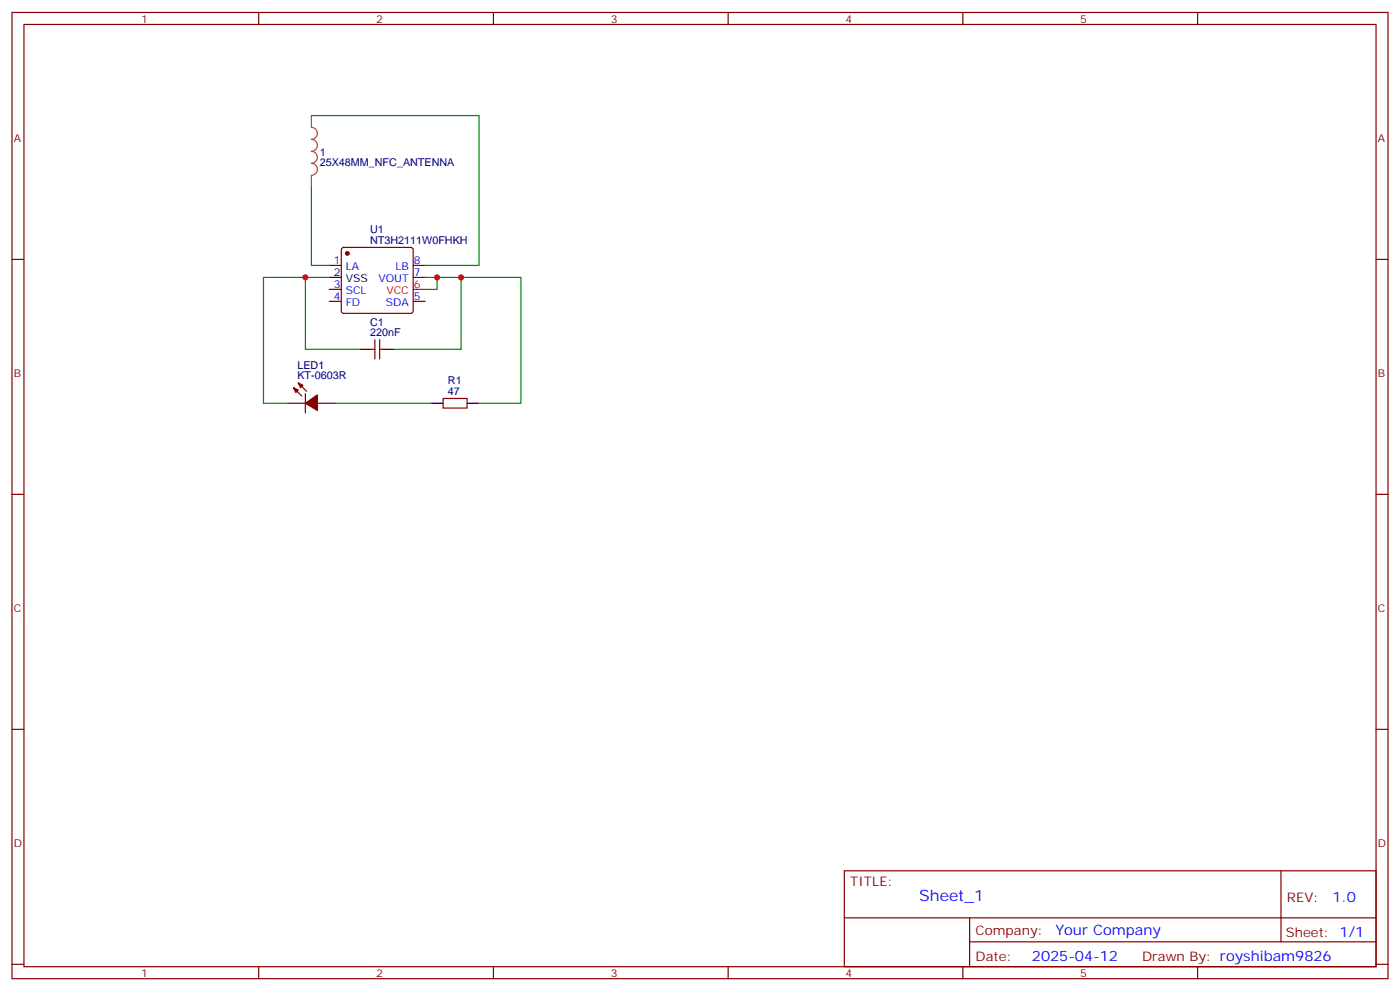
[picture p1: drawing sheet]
<svg xmlns="http://www.w3.org/2000/svg" width="412mm" height="292mm" viewBox="0 0 412 292" stroke-linecap="round" stroke-linejoin="round" font-family="sans-serif">
<g fill="none" stroke="#870000" stroke-width=".35">
<path d="M3.5 3.7h405.4v284.3h-405.4zM7.1 7.2h398.2v277.3h-398.2zM76.2 3.7v3.5M145.3 3.7v3.5M214.5 3.7v3.5M283.6 3.7v3.5M352.8 3.7v3.5M3.5 76.3h3.6M97 78.1h3.5M100.8 73l.4-.2h19.8l.5 .2 .2 .5v18l-.2 .5-.5 .2h-19.8l-.5-.2-.2-.5v-18zM121.7 78.1h3.5M405.3 76.3h3.6"/>
<path d="M97 88.7h3.5M97 85.2h3.5M110.4 100v5.6M111.8 100v5.6M121.7 81.6h3.5M121.7 88.7h3.5M84.7 118.7h5.3M86.4 114.1l2.5 2.5M87.8 112.7l2.5 2.4M90 115.9v5.6M93.5 118.7h5.3M109.4 102.8h1"/>
<path d="M111.8 102.8h1.1M130.5 117.3h7.1v2.8h-7.1zM3.5 145.5h3.6M405.3 145.5h3.6M3.5 214.6h3.6M405.3 214.6h3.6M248.7 256.3h156.6v28.2h-156.6zM377.3 256.3v20.9M248.7 270.1h156.5M285.6 277.2h119.6M285.6 270.1v14.1M3.5 283.8h3.6"/>
<path d="M76.2 284.5v3.5M145.3 284.5v3.5M214.5 284.5v3.5M283.6 284.5v3.5M352.8 284.5v3.5M405.3 283.8h3.6"/>
</g>
<path d="M121.7 85.2h3.5" fill="none" stroke="#f00" stroke-width=".35"/>
<path d="M97 81.6h3.5M105.8 102.8h3.6M112.9 102.8h3.5M127 118.7h3.5M137.6 118.7h3.5" fill="none" stroke="#000" stroke-width=".35"/>
<g fill="#870000" stroke="#870000" stroke-width=".35">
<path d="M86.4 114.1l1.4 .7-.7 .7z"/>
<path d="M87.8 112.7l1.5 .7-.8 .7z"/>
<path d="M90 118.7l3.5-2.5v4.6z"/>
<circle cx="102.3" cy="74.6" r=".53"/>
</g>
<path d="M91.7 34v3.5a1.76 1.76 0 0 1 1.8 1.7 1.76 1.76 0 0 1-1.8 1.8 1.76 1.76 0 0 1 1.8 1.8 1.76 1.76 0 0 1-1.8 1.7 1.76 1.76 0 0 1 1.8 1.8 1.76 1.76 0 0 1-1.8 1.8 1.76 1.76 0 0 1 1.8 1.7 1.76 1.76 0 0 1-1.8 1.8M91.7 51.7v3.5" fill="none" stroke="#a64a4a" stroke-width=".35"/>
<path d="M91.7 34h49.4v44.1h-15.9M91.7 55.2v22.9h5.3M90 81.6v21.2h15.8M97 81.6h-19.4v37.1h7.1M125.2 81.6h28.3v37.1h-12.4M128.8 81.6v3.6h-3.6M135.8 81.6v21.2h-19.4M98.8 118.7h28.2" fill="none" stroke="#008700" stroke-width=".35"/>
<g fill="#c00">
<circle cx="135.8" cy="81.6" r=".88"/>
<circle cx="90" cy="81.6" r=".88"/>
<circle cx="128.8" cy="81.6" r=".88"/>
</g>
<text font-size="4.6" fill="#00f" x="270.8" y="265.3">Sheet_1</text>
<g font-size="4.2" fill="#00f">
<text x="392.5" y="265.5">1.0</text>
<text x="310.9" y="275.1">Your Company</text>
<text x="304" y="282.9">2025-04-12</text>
</g>
<g font-size="3.9" fill="#800">
<text x="250.5" y="260.8">TITLE:</text>
<text x="379.1" y="265.5">REV:</text>
<text x="287.4" y="275">Company:</text>
<text x="378.7" y="275.7">Sheet: 1/1</text>
<text x="287.4" y="282.7">Date:</text>
<text x="336.4" y="282.8">Drawn By: royshibam9826</text>
</g>
<g font-size="3.2" fill="#800">
<text x="41.6" y="6.7">1</text>
<text x="110.8" y="6.7">2</text>
<text x="179.9" y="6.7">3</text>
<text x="249.1" y="6.7">4</text>
<text x="318.2" y="6.7">5</text>
<text x="4.1" y="41.8">A</text>
<text x="405.9" y="41.8">A</text>
<text x="4.1" y="110.9">B</text>
<text x="405.9" y="110.9">B</text>
<text x="4.1" y="180.1">C</text>
<text x="405.9" y="180.1">C</text>
<text x="4.1" y="249.2">D</text>
<text x="405.9" y="249.2">D</text>
<text x="41.6" y="287.5">1</text>
<text x="110.8" y="287.5">2</text>
<text x="179.9" y="287.5">3</text>
<text x="249.1" y="287.5">4</text>
<text x="318.2" y="287.5">5</text>
</g>
<g font-size="3.2" fill="#000080">
<text x="94.2" y="45.8">1</text>
<text x="94.2" y="48.9">25X48MM_NFC_ANTENNA</text>
<text x="109" y="71.8">NT3H2111W0FHKH</text>
<text x="109" y="68.6">U1</text>
<text x="109" y="95.8">C1</text>
<text x="109" y="98.9">220nF</text>
<text x="87.6" y="111.6">KT-0603R</text>
<text x="87.6" y="108.5">LED1</text>
<text x="132" y="113.1">R1</text>
<text x="132" y="116.2">47</text>
</g>
<g font-size="3.2" fill="#00f">
<text x="98.4" y="77.8">1</text>
<text x="121.9" y="77.8">8</text>
<text x="101.8" y="79.5">LA</text>
<text x="111.5" y="83">VOUT</text>
<text x="116.5" y="79.5">LB</text>
<text x="121.9" y="81.3">7</text>
<text x="98.4" y="88.3">4</text>
<text x="98.4" y="84.8">3</text>
<text x="101.8" y="86.6">SCL</text>
<text x="121.9" y="88.3">5</text>
<text x="101.8" y="90.1">FD</text>
<text x="113.6" y="90.1">SDA</text>
</g>
<g font-size="3.2">
<text x="98.4" y="81.3">2</text>
<text x="101.8" y="83">VSS</text>
</g>
<g font-size="3.2" fill="#f00">
<text x="113.8" y="86.6">VCC</text>
<text x="121.9" y="84.8">6</text>
</g>
</svg>
